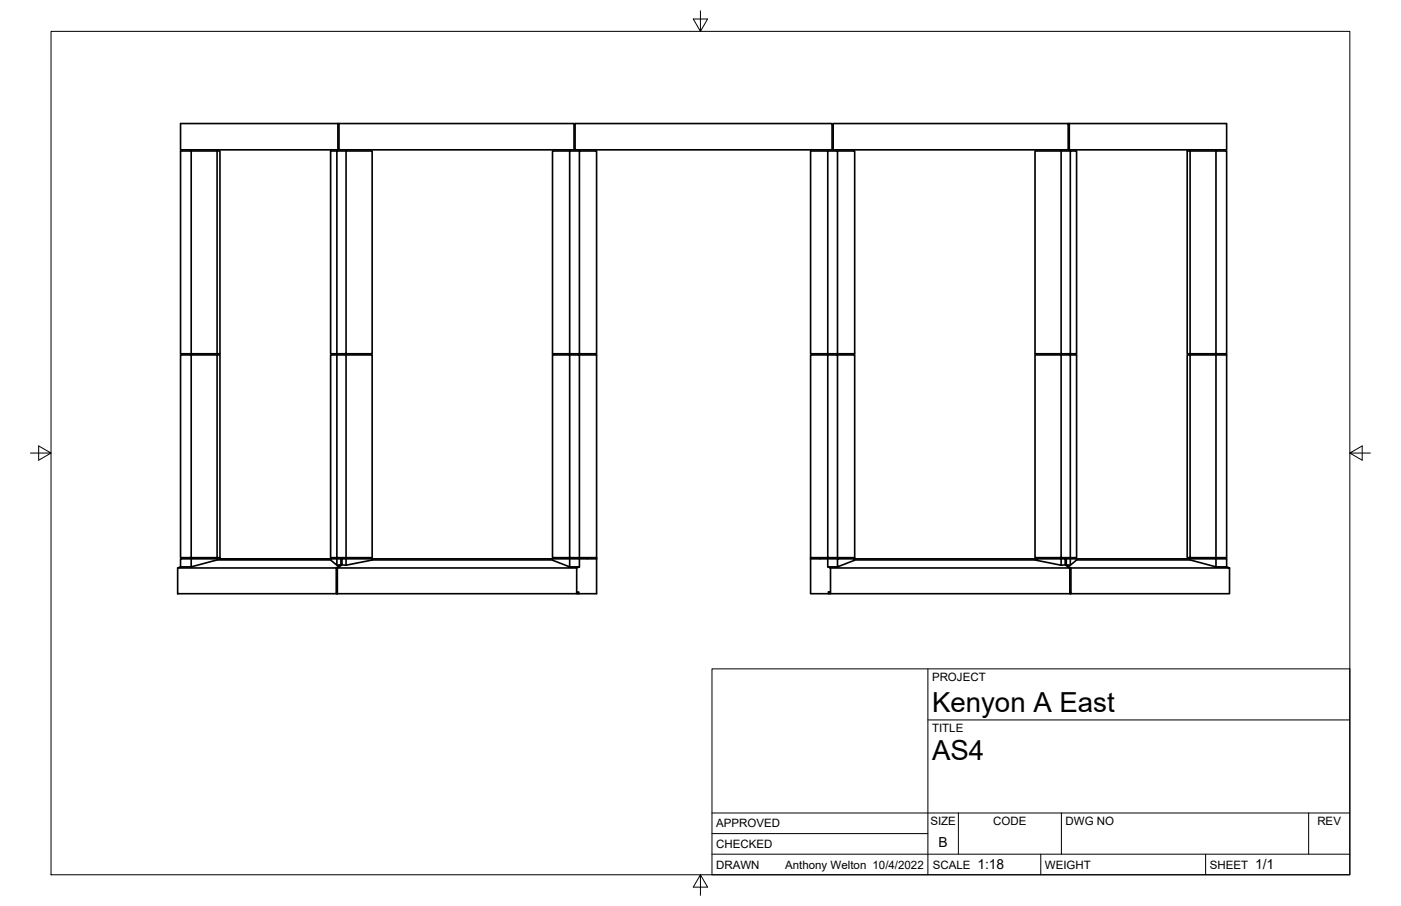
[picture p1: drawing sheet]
<svg xmlns="http://www.w3.org/2000/svg" width="432mm" height="279mm" viewBox="0 0 432 279" stroke-linecap="round" stroke-linejoin="round" font-family="sans-serif">
<!-- layer: Visible -->
<g fill="none" stroke="#000" stroke-width=".51">
<path d="M55.6 38.1h48.5v8.1h-48.5zM104.1 38.1h.4v8.1M104.5 38.1h72.4v8.1h-72.4M177.2 38.1h79.3v8.1h-79.3zM256.8 38.1h72.4v8.1h-72.4zM329.2 38.1h.4v8.1h-.4M329.6 38.1h48.5v8.1h-48.5M55.6 46.6h3.3v62.5h-3.3zM58.9 46.6h8M103.8 46.6h-1.9v62.5h12.8v-62.5h-8v62.5M104.1 46.2h.4M106.7 46.6h-2.9v62.5"/>
<path d="M175.6 46.6h-5.3v62.5h13.6v-62.5h-5.3v62.5M178.6 46.6h-3v62.5M255.1 46.6h3v62.5M258.1 46.6h5.3v62.5h-13.6v-62.5h5.3v62.5M327 46.6h-8v62.5h12.8v-62.5h-1.9v62.5M329.9 46.6h-2.9v62.5M366.8 46.6h-.9v62.5h12.2v-62.5h-3.3v62.5M374.8 46.6h-8v62.5M58.9 109.5h8v62.5M58.9 109.1h8.9v-62.5h-.9v62.5M66.9 109.5h.9v62.5h-12.2v-62.5h3.3v62.5M103.8 109.5h2.9v62.5"/>
<path d="M106.7 109.5h8v62.5h-12.8v-62.5h1.9v62.5M175.6 109.5h3v62.5M178.6 109.5h5.3v62.5h-13.6v-62.5h5.3v62.5M255.1 109.5h3v62.5M258.1 109.5h5.3v62.5h-13.6v-62.5h5.3v62.5M327 109.5h2.9v62.5M329.9 109.5h1.9v62.5h-12.8v-62.5h8v62.5M366.8 109.5h8v62.5M374.8 109.5h3.3v62.5h-12.2v-62.5h.9v62.5M54.8 175.2h48.8v7.9h-48.8zM58.9 172.3h-3.3v2.5M66.9 172.7l-8 2.1h-3.3l-.8 .4"/>
<path d="M66.9 172.3h-8v2.5M101.9 172.3h-35v.4h35M101.9 172.7l1.9 1.6 1.3-.1-1.5 1M101.9 172.7v-.4h1.9v2M103.8 172.3h1.3v1.9M105.1 172.3h.3M106.7 172.3v2M114.7 172.7l-8 1.6-1.3-.1M114.7 172.7h55.6M114.7 172.3v.4M170.3 172.3v.5l5.3 2h3l-.9 .4h-73.7M175.6 172.3v2.5"/>
<path d="M177.7 175.2v7.9h-73.7M178.6 172.3v2.5M181 172v.3M183.9 172.3h-78.5v1.9l-1.4 1v7.9M183.9 172v11.1h-5.5v-.5h-.3v.5h-.4M249.8 172.3h5.3v2.5l.9 .4v7.9h-.3v-.5h-.4v.5h.4M249.8 172.3v10.8h5.5M249.8 172v.3M252.7 172v.3M255.1 174.8h3v-2.5h5.3v.5l-5.3 2M255.1 172.3h3M263.4 172.3h55.6"/>
<path d="M263.4 172.7h55.6M319 172.3h8v2l-8-1.6zM327 172.3h1.3v1.9l-1.3 .1M328.3 174.2l1.4 1h-73.7M328.3 172.3h.3v1.9l1.5 1v7.9h-.2l-.2-.5M328.6 172.3h3.2M329.7 175.2v7.9h-73.7M329.9 172.3v2M331.8 172.7h35l8 2.1h3.3l.8 .4h-48.8M331.8 172.7l-1.9 1.6-1.3-.1M331.8 172.3h35M331.8 172.3v.4"/>
<path d="M366.8 172.7v-.4h8v2.5M374.8 172.3h3.3v2.5M378.9 175.2v7.9h-48.8M103.8 183.1h.2M104 182.6l-.2 .5h-.2M178.1 183.1h.3M329.7 183.1h.2"/>
</g>
<!-- layer: Border -->
<path d="M15.7 9.7h400.3v260.1h-400.3zM215.9 3.3v6.4l-2.2-3.8h4.4l-2.2 3.8M9.4 139.7h6.3l-3.8-2.2v4.4l3.8-2.2M416 139.7l3.8 2.2v-4.4l-3.8 2.2h6.4M215.9 269.8l2.2 3.8h-4.4l2.2-3.8v6.3" fill="none" stroke="#000" stroke-width=".31"/>
<!-- layer: Titleblock -->
<path d="M219.4 206.3h196.6v63.5h-196.6zM286 206.3v63.5M286 222h130M219.4 257.1h66.6M219.4 250.7h196.6M295.4 250.7v12.7M327.1 250.7v12.7M403.3 250.7v12.7M219.4 263.4h196.6M320.8 263.4v6.4M371.6 263.4v6.4" fill="none" stroke="#000" stroke-width=".31"/>
<g font-size="8.5">
<text x="287.3" y="219.5">Kenyon A East</text>
<text x="287.3" y="234.5">AS4</text>
</g>
<g font-size="4.3">
<text x="289.3" y="261.2">B</text>
<text x="301.2" y="268.1">1:18</text>
<text x="386.8" y="268.1">1/1</text>
</g>
<g font-size="3.5">
<text x="287.3" y="210.1">PROJECT</text>
<text x="287.3" y="225.8">TITLE</text>
<text x="220.7" y="255.2">APPROVED</text>
<text x="286.7" y="254.5">SIZE</text>
<text x="306.1" y="254.5">CODE</text>
<text x="328.4" y="254.5">DWG NO</text>
<text x="406" y="254.5">REV</text>
<text x="220.7" y="261.5">CHECKED</text>
<text x="220.7" y="267.9">DRAWN</text>
<text x="242" y="267.9">Anthony Welton 10/4/2022</text>
<text x="287.5" y="267.9">SCALE</text>
<text x="322.1" y="267.9">WEIGHT</text>
<text x="372.9" y="267.9">SHEET</text>
</g>
</svg>
